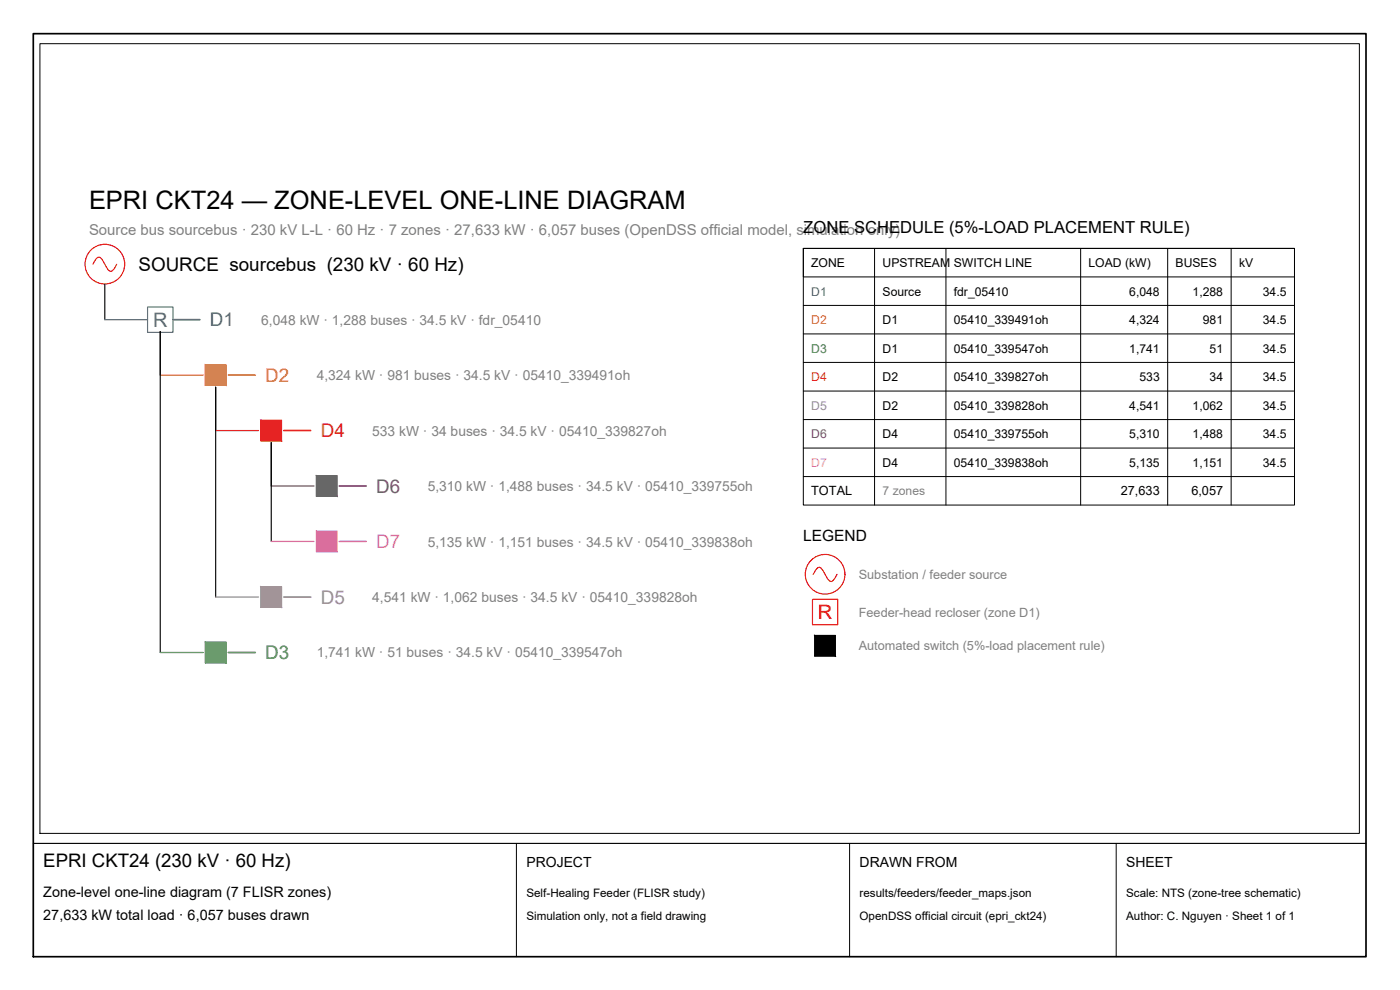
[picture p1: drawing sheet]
<svg xmlns="http://www.w3.org/2000/svg" width="420mm" height="297mm" viewBox="0 0 420 297" stroke-linecap="round" stroke-linejoin="round" font-family="sans-serif">
<!-- layer: SOURCE -->
<g fill="none" stroke="#f00" stroke-width=".34">
<path d="M27.9 79.3l.3-.7a1.72 1.72 0 0 1 1.9-1.4l1.7 2.8a1.66 1.66 0 0 0 1.8 1.3l.7-.8 .7-1.2M244.1 172.3l.3-.6a1.75 1.75 0 0 1 1.8-1.4l.7 .8 1.1 1.9a1.83 1.83 0 0 0 1.8 1.4l1.4-2.1"/>
<circle cx="31.5" cy="79.3" r="5.9"/>
<circle cx="247.6" cy="172.3" r="5.9"/>
</g>
<!-- layer: BUS-TRUNK -->
<path d="M31.5 85.2v10.7M48.1 99.5v96.3M64.7 116.1v63M81.4 132.8v29.7" fill="none" stroke="#000" stroke-width=".34"/>
<!-- layer: ZONE-D1 -->
<path d="M31.5 95.9h12.8" fill="none" stroke="#1f77b4" stroke-width=".38"/>
<path d="M44.3 92.1h7.6v7.6h-7.6z" fill="none" stroke="#1f77b4" stroke-width=".34"/>
<path d="M51.9 95.9h8.1" fill="none" stroke="#1f77b4" stroke-width=".51"/>
<!-- layer: ZONE-D2 -->
<path d="M48.1 112.6h12.9" fill="none" stroke="#ff7f0e" stroke-width=".38"/>
<path d="M61.6 109.5h6.2v6.1h-6.2z" fill="none" stroke="#ff7f0e" stroke-width=".34"/>
<path d="M61.6 109.5l6.2 6.1v-6.1zM61.6 109.5l6.2 6.1h-6.2z" fill="#ff7f0e" stroke="#ff7f0e" stroke-width=".3"/>
<path d="M68.5 112.6h8.1" fill="none" stroke="#ff7f0e" stroke-width=".51"/>
<!-- layer: ZONE-D4 -->
<path d="M64.7 129.2h12.9" fill="none" stroke="#d62728" stroke-width=".38"/>
<path d="M78.3 126.1h6.2v6.2h-6.2z" fill="none" stroke="#d62728" stroke-width=".34"/>
<path d="M78.3 126.1l6.2 6.2v-6.2zM78.3 126.1l6.2 6.2h-6.2z" fill="#d62728" stroke="#d62728" stroke-width=".3"/>
<path d="M85.2 129.2h8.1" fill="none" stroke="#d62728" stroke-width=".51"/>
<!-- layer: ZONE-D6 -->
<path d="M81.4 145.8h12.8" fill="none" stroke="#8c564b" stroke-width=".38"/>
<path d="M95 142.7h6.1v6.2h-6.1z" fill="none" stroke="#8c564b" stroke-width=".34"/>
<path d="M95 142.7l6.1 6.2v-6.2zM95 142.7l6.1 6.2h-6.1z" fill="#8c564b" stroke="#8c564b" stroke-width=".3"/>
<path d="M101.8 145.8h8.1" fill="none" stroke="#8c564b" stroke-width=".51"/>
<!-- layer: ZONE-D7 -->
<path d="M81.4 162.5h12.8" fill="none" stroke="#e377c2" stroke-width=".38"/>
<path d="M95 159.4h6.1v6.2h-6.1z" fill="none" stroke="#e377c2" stroke-width=".34"/>
<path d="M95 159.4l6.1 6.2v-6.2zM95 159.4l6.1 6.2h-6.1z" fill="#e377c2" stroke="#e377c2" stroke-width=".3"/>
<path d="M101.8 162.5h8.1" fill="none" stroke="#e377c2" stroke-width=".51"/>
<!-- layer: ZONE-D5 -->
<path d="M64.7 179.1h12.9" fill="none" stroke="#9467bd" stroke-width=".38"/>
<path d="M78.3 176.1h6.2v6.1h-6.2z" fill="none" stroke="#9467bd" stroke-width=".34"/>
<path d="M78.3 176.1l6.2 6.1v-6.1zM78.3 176.1l6.2 6.1h-6.2z" fill="#9467bd" stroke="#9467bd" stroke-width=".3"/>
<path d="M85.2 179.1h8.1" fill="none" stroke="#9467bd" stroke-width=".51"/>
<!-- layer: ZONE-D3 -->
<path d="M48.1 195.8h12.9" fill="none" stroke="#2ca02c" stroke-width=".38"/>
<path d="M61.6 192.7h6.2v6.2h-6.2z" fill="none" stroke="#2ca02c" stroke-width=".34"/>
<path d="M61.6 192.7l6.2 6.2v-6.2zM61.6 192.7l6.2 6.2h-6.2z" fill="#2ca02c" stroke="#2ca02c" stroke-width=".3"/>
<path d="M68.5 195.8h8.1" fill="none" stroke="#2ca02c" stroke-width=".51"/>
<!-- layer: TABLE -->
<g fill="none" stroke="#000" stroke-width=".3">
<path d="M241.1 74.5h147.4v8.6h-147.4zM241.1 74.5h147.4v77h-147.4zM262.5 74.5v77M283.9 74.5v77M324.3 74.5v77M350.4 74.5v77M369.5 74.5v77M241.1 91.6h147.4M241.1 100.2h147.4M241.1 108.7h147.4M241.1 117.3h147.4M241.1 125.9h147.4"/>
<path d="M241.1 134.4h147.4M241.1 143h147.4"/>
</g>
<!-- layer: DEV-RECLOSER -->
<path d="M243.8 179.8h7.6v7.6h-7.6z" fill="none" stroke="#f00" stroke-width=".34"/>
<!-- layer: DEV-SWITCH -->
<path d="M244.5 190.7h6.2v6.1h-6.2z" fill="none" stroke="#000" stroke-width=".3"/>
<path d="M244.5 190.7l6.2 6.1v-6.1zM244.5 190.7l6.2 6.1h-6.2z" fill="#000" stroke="#000" stroke-width=".3"/>
<!-- layer: TITLE -->
<path d="M10 10.1h400v276.9h-400z" fill="none" stroke="#000" stroke-width=".51"/>
<!-- layer: VIEWPORTS -->
<path d="M12 13.1h396v236.9h-396z" fill="none" stroke="#000" stroke-width=".3"/>
<!-- layer: TITLE -->
<path d="M10 253.1h400" fill="none" stroke="#000" stroke-width=".34"/>
<path d="M155 253.1v33.9M255 253.1v33.9M335 253.1v33.9" fill="none" stroke="#000" stroke-width=".3"/>
<text font-size="7.6" x="26.7" y="62.6">EPRI CKT24 — ZONE-LEVEL ONE-LINE DIAGRAM</text>
<text font-size="6" fill="#1f77b4" x="45.9" y="98.1">R</text>
<text font-size="6" fill="#f00" x="245.4" y="185.8">R</text>
<g font-size="5.6">
<text x="41.6" y="81.3">SOURCE sourcebus (230 kV · 60 Hz)</text>
<text x="13" y="260.1">EPRI CKT24 (230 kV · 60 Hz)</text>
</g>
<text font-size="5.6" fill="#1f77b4" x="62.9" y="97.9">D1</text>
<text font-size="5.6" fill="#ff7f0e" x="79.6" y="114.6">D2</text>
<text font-size="5.6" fill="#d62728" x="96.3" y="131.2">D4</text>
<text font-size="5.6" fill="#8c564b" x="112.9" y="147.9">D6</text>
<text font-size="5.6" fill="#e377c2" x="112.9" y="164.5">D7</text>
<text font-size="5.6" fill="#9467bd" x="96.3" y="181.1">D5</text>
<text font-size="5.6" fill="#2ca02c" x="79.6" y="197.8">D3</text>
<text font-size="5" x="241.1" y="69.8">ZONE SCHEDULE (5%-LOAD PLACEMENT RULE)</text>
<text font-size="4.6" x="241.1" y="162.2">LEGEND</text>
<text font-size="4.5" fill="#808080" x="26.7" y="70.4">Source bus sourcebus · 230 kV L-L · 60 Hz · 7 zones · 27,633 kW · 6,057 buses (OpenDSS official model, simulation only)</text>
<g font-size="4.3">
<text x="13" y="269.1">Zone-level one-line diagram (7 FLISR zones)</text>
<text x="13" y="276">27,633 kW total load · 6,057 buses drawn</text>
</g>
<g font-size="4.2" fill="#808080">
<text x="78.4" y="97.4">6,048 kW · 1,288 buses · 34.5 kV · fdr_05410</text>
<text x="95" y="114">4,324 kW · 981 buses · 34.5 kV · 05410_339491oh</text>
<text x="111.7" y="130.7">533 kW · 34 buses · 34.5 kV · 05410_339827oh</text>
<text x="128.4" y="147.3">5,310 kW · 1,488 buses · 34.5 kV · 05410_339755oh</text>
<text x="128.4" y="164">5,135 kW · 1,151 buses · 34.5 kV · 05410_339838oh</text>
<text x="111.7" y="180.6">4,541 kW · 1,062 buses · 34.5 kV · 05410_339828oh</text>
<text x="95" y="197.3">1,741 kW · 51 buses · 34.5 kV · 05410_339547oh</text>
</g>
<g font-size="4.2">
<text x="158" y="260.1">PROJECT</text>
<text x="258" y="260.1">DRAWN FROM</text>
<text x="338" y="260.1">SHEET</text>
</g>
<g font-size="3.8">
<text x="243.5" y="148.6">TOTAL</text>
<text x="336.4" y="148.6">27,633</text>
<text x="357.5" y="148.6">6,057</text>
</g>
<g font-size="3.8" fill="#808080">
<text x="257.7" y="173.7">Substation / feeder source</text>
<text x="257.7" y="185">Feeder-head recloser (zone D1)</text>
<text x="257.7" y="195.1">Automated switch (5%-load placement rule)</text>
</g>
<g font-size="3.7">
<text x="243.5" y="80.1">ZONE</text>
<text x="264.9" y="80.1">UPSTREAM SWITCH LINE</text>
<text x="326.7" y="80.1">LOAD (kW)</text>
<text x="352.8" y="80.1">BUSES</text>
<text x="371.9" y="80.1">kV</text>
<text x="264.9" y="88.7">Source</text>
<text x="286.3" y="88.7">fdr_05410</text>
<text x="338.9" y="88.7">6,048</text>
<text x="357.9" y="88.7">1,288</text>
<text x="379" y="88.7">34.5</text>
<text x="264.9" y="97.2">D1</text>
<text x="286.3" y="97.2">05410_339491oh</text>
<text x="338.9" y="97.2">4,324</text>
<text x="361" y="97.2">981</text>
<text x="379" y="97.2">34.5</text>
<text x="264.9" y="105.8">D1</text>
<text x="286.3" y="105.8">05410_339547oh</text>
<text x="338.9" y="105.8">1,741</text>
<text x="363" y="105.8">51</text>
<text x="379" y="105.8">34.5</text>
<text x="264.9" y="114.3">D2</text>
<text x="286.3" y="114.3">05410_339827oh</text>
<text x="342" y="114.3">533</text>
<text x="363" y="114.3">34</text>
<text x="379" y="114.3">34.5</text>
<text x="264.9" y="122.9">D2</text>
<text x="286.3" y="122.9">05410_339828oh</text>
<text x="338.9" y="122.9">4,541</text>
<text x="357.9" y="122.9">1,062</text>
<text x="379" y="122.9">34.5</text>
<text x="264.9" y="131.5">D4</text>
<text x="286.3" y="131.5">05410_339755oh</text>
<text x="338.9" y="131.5">5,310</text>
<text x="357.9" y="131.5">1,488</text>
<text x="379" y="131.5">34.5</text>
<text x="264.9" y="140">D4</text>
<text x="286.3" y="140">05410_339838oh</text>
<text x="338.9" y="140">5,135</text>
<text x="357.9" y="140">1,151</text>
<text x="379" y="140">34.5</text>
</g>
<text font-size="3.7" fill="#1f77b4" x="243.5" y="88.7">D1</text>
<text font-size="3.7" fill="#ff7f0e" x="243.5" y="97.2">D2</text>
<text font-size="3.7" fill="#2ca02c" x="243.5" y="105.8">D3</text>
<text font-size="3.7" fill="#d62728" x="243.5" y="114.3">D4</text>
<text font-size="3.7" fill="#9467bd" x="243.5" y="122.9">D5</text>
<text font-size="3.7" fill="#8c564b" x="243.5" y="131.5">D6</text>
<text font-size="3.7" fill="#e377c2" x="243.5" y="140">D7</text>
<text font-size="3.7" fill="#808080" x="264.9" y="148.6">7 zones</text>
<g font-size="3.5">
<text x="158" y="269.1">Self-Healing Feeder (FLISR study)</text>
<text x="258" y="269.1">results/feeders/feeder_maps.json</text>
<text x="338" y="269.1">Scale: NTS (zone-tree schematic)</text>
<text x="158" y="276">Simulation only, not a field drawing</text>
<text x="258" y="276">OpenDSS official circuit (epri_ckt24)</text>
<text x="338" y="276">Author: C. Nguyen · Sheet 1 of 1</text>
</g>
</svg>
